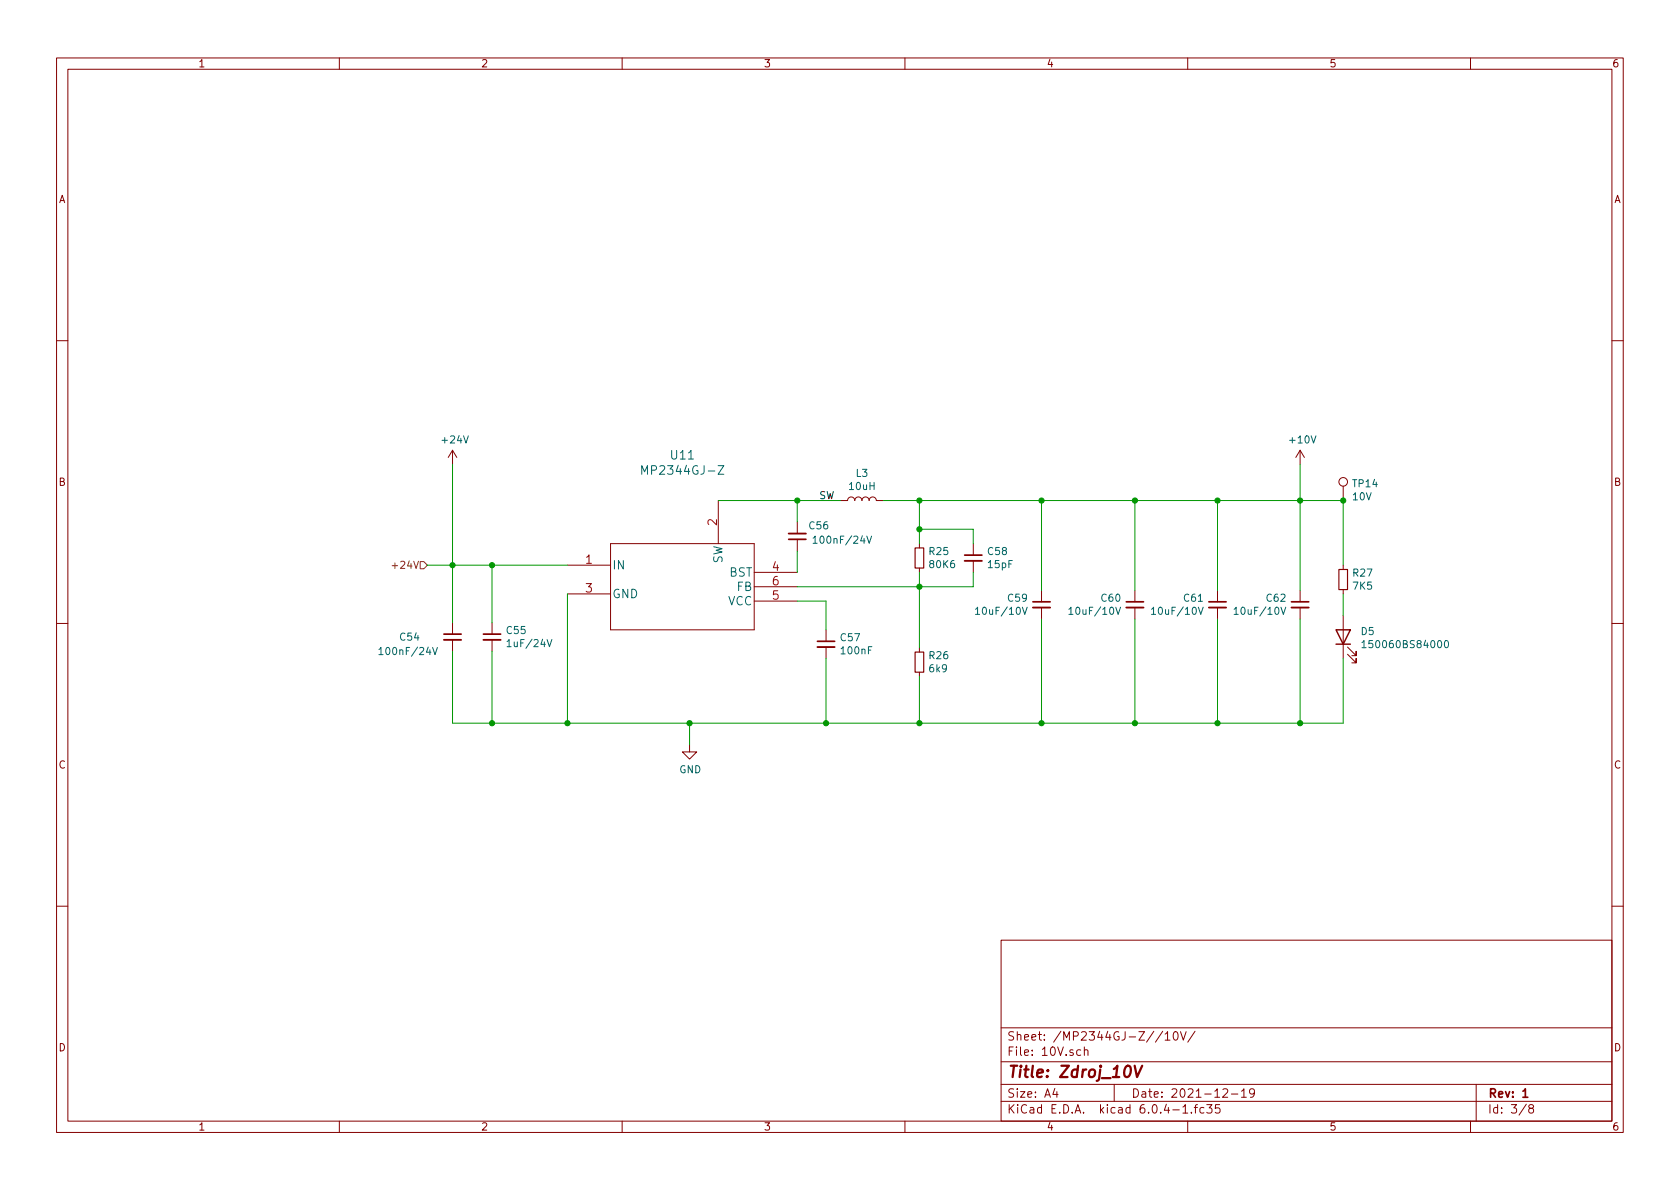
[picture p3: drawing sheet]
<svg xmlns="http://www.w3.org/2000/svg" width="297mm" height="210mm" viewBox="0 0 297 210" stroke-linecap="round" stroke-linejoin="round" font-family="sans-serif">
<g fill="none" stroke="#840000" stroke-width=".18">
<path d="M10 10.2h277v190.1h-277zM12 12.2h273v186.1h-273zM60 10.2v2M110 10.2v2M160 10.2v2M210 10.2v2M260 10.2v2M10 60.2h2M80 79.6l-.8 1.3M80 79.6v2.6M80 79.6l.8 1.3M229.9 79.6v2.6"/>
<path d="M229.9 79.6l-.8 1.3M229.9 79.6l.7 1.3M285 60.2h2M100.3 99.9h7.6M107.9 96.1h25.4v15.3h-25.4zM127 88.5v7.6M141 92.3v2.1M141 95.4v2M148.6 88.5h1.3a.64 .64 0 0 1 .6-.6 .64 .64 0 0 1 .6 .6 .64 .64 0 0 1 .7-.6 .64 .64 0 0 1 .6 .6 .64 .64 0 0 1 .6-.6 .64 .64 0 0 1 .7 .6 .64 .64 0 0 1 .6-.6 .64 .64 0 0 1 .6 .6h1.3M162.6 96.1v.8M172.1 96.1v2.1M172.1 99.2v2"/>
<path d="M237.5 86v2.5M237.5 99.9v.8M10 110.2h2M80 110.1v2M80 113.2v2M87 110.1v2M87 113.2v2M100.3 105h7.6M133.3 101.2h7.7M133.3 106.3h7.7M133.3 103.8h7.7M146 111.4v2"/>
<path d="M146 114.4v2.1M162.6 100.5v.7M162.6 114.5v.8M162.6 118.9v.7M184.1 104.4v2M184.1 107.4v2.1M200.7 104.4v2M200.7 107.4v2.1M215.3 104.4v2M215.3 107.4v2.1M229.9 104.4v2M229.9 107.4v2.1"/>
<path d="M237.5 104.3v.7M237.5 108.8v7.7M238.3 115.7l1.5 1.5v-.7v.7h-.8M238.3 114.4l1.5 1.5v-.7v.7h-.8M285 110.2h2M121.9 131.7v1.3h1.3l-1.3 1.2-1.3-1.2h1.3M10 160.2h2M177 166.3h108v32h-108zM285 160.2h2M60 198.3v2M110 198.3v2M160 198.3v2"/>
<path d="M177 194.8h108M177 191.8h108M177 187.8h108M177 181.8h108M186.5 192.5l-.4 1h1M186.9 193v1M191.1 185.7l-.5-.1-.2 .3v.4l.1 .3h.6M191.7 185.8l.2-.2 .4 .1 .1 .9M191.7 185.1v1.5M197 191.8v3M204 182.4l-1.3 1.9M205.6 182.4l-1.3 1.9"/>
<path d="M206 182.9l.4-.5v1.5M206 183.9h.9M207.6 182.6l.2-.2a.81 .81 0 0 1 .6 .7 .81 .81 0 0 1-.3 .8h-.2a.81 .81 0 0 1-.3-1.3zM208.7 182.4l.5 1.5 .5-1.5M209.1 195.8l.5-.5v1.5M209.1 196.8h.9M210 198.3v2M210.6 196.7v.1M211.1 195.8h.6M211.3 182.4l-1.3 1.9M211.7 195.3l-.3 .2v1.3M212.9 195.9l-.5-.1-.3 .3v.4l.2 .3h.6"/>
<path d="M213.4 195.3h.9l-.5 .6 .4 .1v.7l-.2 .1h-.4l-.2-.1M215.6 195.3h-.7v.7l.2-.1 .5 .1 .1 .2-.1 .5-.2 .1-.5-.1M216.2 192.7l.6-.2 .2 .2 .1 .3-1 1h1M217.7 193.5h1.2M219.5 193l.4-.5v1.5M219.5 194h.9M221.8 193.2l-.3 .3-.4-.1-.2-.2 .2-.6 .4-.1 .2 .2a.99 .99 0 0 1-.3 1.3h-.3M260 198.3v2M261 191.8v6.5M269.9 195.3l-1.3 1.9M270.6 196l-.3-.3 .1-.2 .2-.2 .4 .1 .2 .2-.1 .2-.7 .2-.1 .3v.2l.3 .3h.4l.2-.3-.1-.4-.2-.1"/>
<circle cx="237.5" cy="85.2" r=".76"/>
</g>
<path d="M139.4 95.4h3.1M170.6 98.2h3M78.5 112.1h3M85.5 112.1h3M144.5 113.4h3.1M182.6 106.4h3.1M199.1 106.4h3.1M213.7 106.4h3.1M228.3 106.4h3.1M269.3 193l.4-.5v1.5M269.3 194h.8" fill="none" stroke="#840000" stroke-width=".3"/>
<path d="M200.6 188.5l.4 2 1-2" fill="none" stroke="#840000" stroke-width=".4"/>
<path d="M139.4 94.4h3.1M170.6 99.2h3M78.5 113.2h3M85.5 113.2h3M144.5 114.4h3.1M182.6 107.4h3.1M199.1 107.4h3.1M213.7 107.4h3.1M228.3 107.4h3.1" fill="none" stroke="#840000" stroke-width=".33"/>
<path d="M161.8 96.9h1.5v3.6h-1.5zM161.8 115.3h1.5v3.6h-1.5zM236.7 100.7h1.6v3.6h-1.6z" fill="none" stroke="#840000" stroke-width=".2"/>
<g fill="none" stroke="#006464" stroke-width=".18">
<path d="M113.5 83.9v-1.6l.5 1.1 .5-1.1v1.6M127 82.3h1l-1 1.6h1M143.8 95.2l.3-.4v1.3M143.8 96.1h.7M153.3 94.8l.4 1.3 .4-1.3M67 114.9l.4-.4v1.3M67 115.8h.7M76.5 114.5l.4 1.3 .4-1.3M89.7 113.5l.3-.4v1.3M89.7 114.4h.7M96.7 113.1l.5 1.3 .4-1.3M172.5 107.7l.3-.3v1.2"/>
<path d="M172.5 108.6h.7M180.8 107.4l.4 1.2 .4-1.2M189 107.7l.4-.3v1.2M189 108.6h.7M197.3 107.4l.4 1.2 .4-1.2M203.6 107.7l.4-.3v1.2M203.6 108.6h.7M211.9 107.4l.4 1.2 .4-1.2M218.2 107.7l.4-.3v1.2M218.2 108.6h.7M226.5 107.4l.4 1.2 .4-1.2M240.8 113.6l.4-.3v1.2"/>
<path d="M240.8 114.5h.7M255.5 113.4l.2-.1a.68 .68 0 0 1 .4 .6 .68 .68 0 0 1-.4 .6l-.2-.1-.1-.3z"/>
</g>
<path d="M236.2 111.4h2.6l-1.3 2.5zM236.2 113.9h2.6" fill="none" stroke="#840000" stroke-width=".25"/>
<path d="M74.3 99.3h.6l.7 .6-.7 .7h-.6zM69.3 100h1" fill="none" stroke="#725600" stroke-width=".18"/>
<g fill="none" stroke="#009600" stroke-width=".18">
<path d="M75.6 99.9h24.7M80 82.2v27.9M87 99.9v10.2M127 88.5h21.6M141 88.5v3.8M141 97.4v3.8M156.2 88.5h81.3v11.4M162.6 88.5v7.6M162.6 93.6h9.5v2.5M184.1 88.5v15.9M200.7 88.5v15.9M215.3 88.5v15.9"/>
<path d="M229.9 82.2v22.2M80 115.2v12.7h157.5v-11.4M87 115.2v12.7M100.3 105v22.9M141 106.3h5v5.1M146 116.5v11.4M162.6 101.2v13.3M162.6 119.6v8.3M172.1 101.2v2.6h-31.1M184.1 109.5v18.4M200.7 109.5v18.4M215.3 109.5v18.4"/>
<path d="M229.9 109.5v18.4M237.5 105v3.8M121.9 127.9v3.8"/>
</g>
<g fill="#009600" stroke="#009600" stroke-width=".18">
<circle cx="146" cy="127.9" r=".46"/>
<circle cx="162.6" cy="127.9" r=".46"/>
<circle cx="184.1" cy="127.9" r=".46"/>
<circle cx="162.6" cy="93.6" r=".46"/>
<circle cx="162.6" cy="88.5" r=".46"/>
<circle cx="100.3" cy="127.9" r=".46"/>
<circle cx="121.9" cy="127.9" r=".46"/>
<circle cx="141" cy="88.5" r=".46"/>
<circle cx="87" cy="99.9" r=".46"/>
<circle cx="162.6" cy="103.8" r=".46"/>
<circle cx="80" cy="99.9" r=".46"/>
<circle cx="87" cy="127.9" r=".46"/>
<circle cx="184.1" cy="88.5" r=".46"/>
<circle cx="200.7" cy="88.5" r=".46"/>
<circle cx="215.3" cy="88.5" r=".46"/>
<circle cx="200.7" cy="127.9" r=".46"/>
<circle cx="215.3" cy="127.9" r=".46"/>
<circle cx="229.9" cy="127.9" r=".46"/>
<circle cx="229.9" cy="88.5" r=".46"/>
<circle cx="237.5" cy="88.5" r=".46"/>
</g>
<text font-size="2.8" fill="#840000" x="178" y="190.6">Title: Zdroj_10V</text>
<g font-size="2.1" fill="#006464">
<text x="114.3" y="83.9">MP2344GJ-Z</text>
<text x="118.7" y="81.2">U11</text>
<text x="108.2" y="100.7">IN</text>
<text x="127.7" y="99.7" transform="rotate(-90 127.7 99.7)">SW</text>
<text x="128.9" y="102">BST</text>
<text x="108.2" y="105.8">GND</text>
<text x="128.7" y="107">VCC</text>
<text x="130.3" y="104.5">FB</text>
</g>
<g font-size="2.1" fill="#a90000">
<text x="126.7" y="92.9" transform="rotate(-90 126.7 92.9)">2</text>
<text x="103.6" y="99.7">1</text>
<text x="136.6" y="101">4</text>
<text x="103.6" y="104.8">3</text>
<text x="136.6" y="106">5</text>
<text x="136.6" y="103.5">6</text>
</g>
<g font-size="2.1" fill="#840000">
<text x="178" y="184">Sheet: /MP2344GJ-Z//10V/</text>
<text x="178" y="186.7">File: 10V.sch</text>
<text x="178" y="196.9">KiCad E.D.A. kicad 6.0.4-1.fc35</text>
<text x="178" y="194.1">Size: A4</text>
<text x="200" y="194.1">Date: 2021-12-19</text>
<text x="263" y="194.1">Rev: 1</text>
<text x="263" y="196.9">Id: 3/8</text>
</g>
<g font-size="1.8" fill="#840000">
<text x="35" y="11.9">1</text>
<text x="85" y="11.9">2</text>
<text x="135" y="11.9">3</text>
<text x="185" y="11.9">4</text>
<text x="235" y="11.9">5</text>
<text x="285" y="11.9">6</text>
<text x="10.3" y="35.9">A</text>
<text x="285.3" y="35.9">A</text>
<text x="10.3" y="85.9">B</text>
<text x="285.3" y="85.9">B</text>
<text x="10.3" y="135.9">C</text>
<text x="285.3" y="135.9">C</text>
<text x="10.3" y="185.9">D</text>
<text x="285.3" y="185.9">D</text>
<text x="35" y="199.9">1</text>
<text x="85" y="199.9">2</text>
<text x="135" y="199.9">3</text>
<text x="185" y="199.9">4</text>
<text x="235" y="199.9">5</text>
<text x="285" y="199.9">6</text>
</g>
<g font-size="1.8" fill="#006464">
<text x="78.3" y="78.4">+24V</text>
<text x="228.2" y="78.4">+10V</text>
<text x="150.2" y="86.6">10uH</text>
<text x="151.4" y="84.3">L3</text>
<text x="239.2" y="88.5">10V</text>
<text x="239.3" y="86.2">TP14</text>
<text x="143.1" y="93.6">C56</text>
<text x="144.5" y="96.1">100nF/24V</text>
<text x="164.4" y="98.1">R25</text>
<text x="164.5" y="100.5">80K6</text>
<text x="174.7" y="98.1">C58</text>
<text x="174.8" y="100.5">15pF</text>
<text x="239.3" y="101.9">R27</text>
<text x="178.3" y="106.4">C59</text>
<text x="194.8" y="106.4">C60</text>
<text x="209.4" y="106.4">C61</text>
<text x="224" y="106.4">C62</text>
<text x="239.3" y="104.3">7K5</text>
<text x="70.8" y="113.3">C54</text>
<text x="89.6" y="112.1">C55</text>
<text x="148.7" y="113.4">C57</text>
<text x="173.1" y="108.7">10uF/10V</text>
<text x="189.6" y="108.7">10uF/10V</text>
<text x="204.2" y="108.7">10uF/10V</text>
<text x="218.8" y="108.7">10uF/10V</text>
<text x="240.7" y="112.3">D5</text>
<text x="67.7" y="115.8">100nF/24V</text>
<text x="90.2" y="114.4">1uF/24V</text>
<text x="148.8" y="115.7">100nF</text>
<text x="164.4" y="116.6">R26</text>
<text x="164.4" y="118.9">6k9</text>
<text x="241.8" y="114.6">150060BS84000</text>
<text x="120.1" y="136.7">GND</text>
</g>
<text font-size="1.8" fill="#0f0f0f" x="144.8" y="88.3">SW</text>
<text font-size="1.8" fill="#725600" x="70" y="100.6">+24V</text>
</svg>
